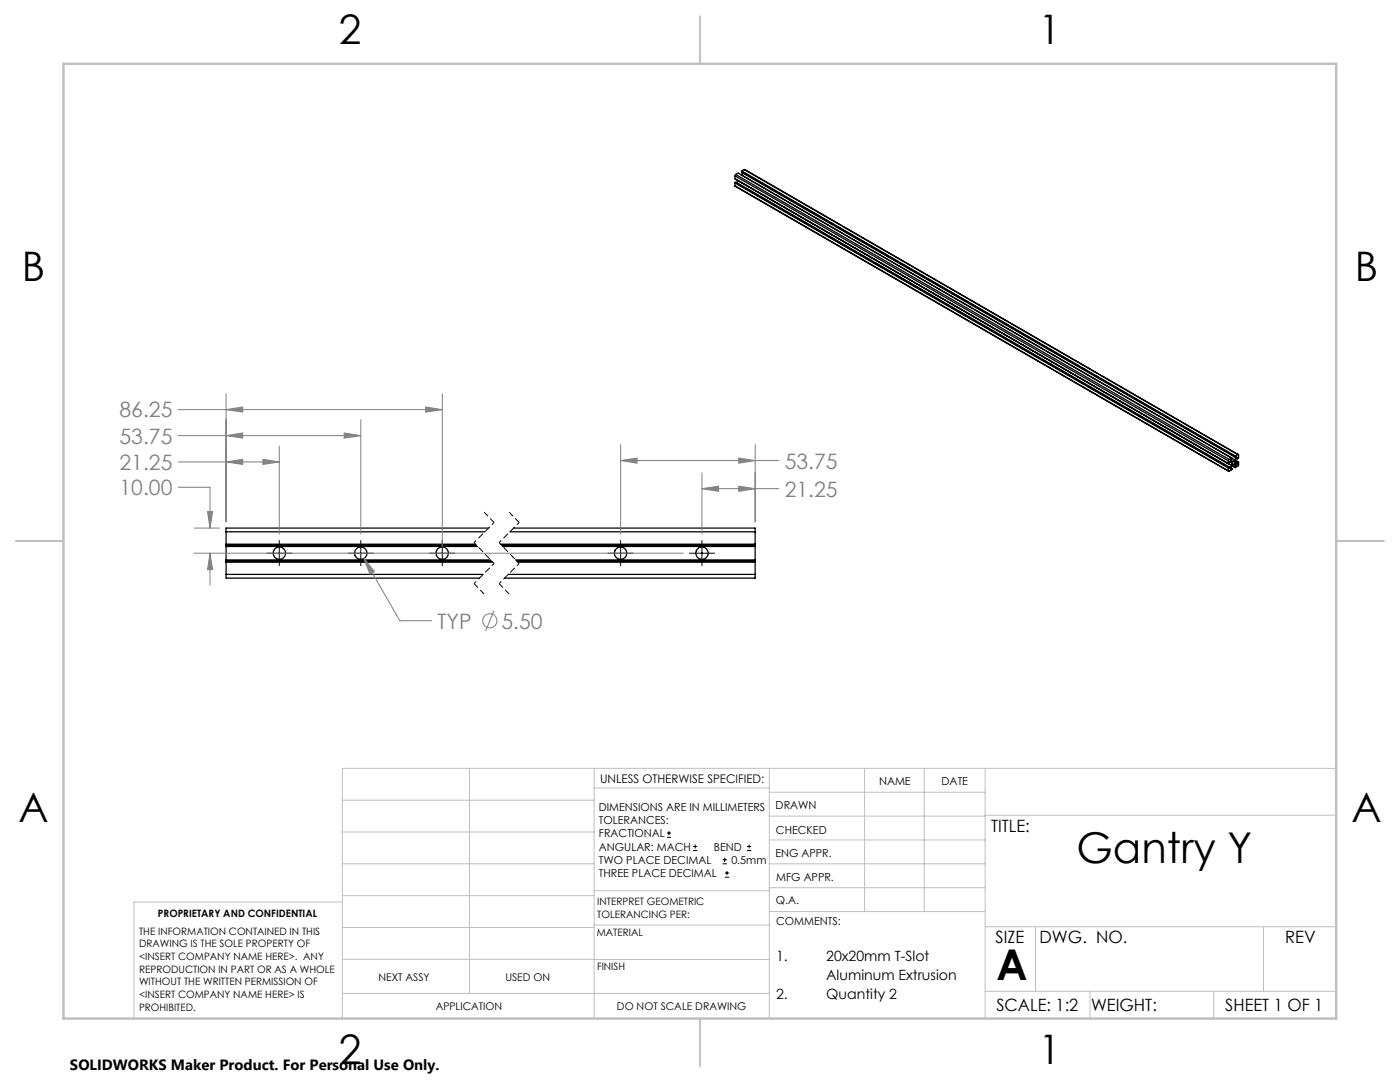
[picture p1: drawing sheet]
<svg xmlns="http://www.w3.org/2000/svg" width="279mm" height="216mm" viewBox="0 0 279 216" stroke-linecap="round" stroke-linejoin="round" font-family="sans-serif">
<g fill="none" stroke="#000" stroke-width=".25">
<path d="M146.7 37.1l98.5 57M146.7 35.1l98.4 56.9M146.7 35.7l99.1 57.2M146.7 35.1v.6M146.7 36.5v.6M146.7 35.7h.1M146.7 36.5l98.4 56.9M146.7 37.1l98.4 56.8M146.7 36.4v.1M146.7 36.4l98.5 56.9M146.7 36.4l.2-.1 98.5 56.9M146.8 34.8l-.1 .3"/>
<path d="M146.8 34.8l98.5 56.9M146.8 34.8l.5-.3 99.2 57.3M147.3 36l-.2 .4M148 34.9h.1M148 34.2l98.5 56.9M148 34.2v.2l98.5 56.8M148 34.1v.1M148 34.1l98.5 56.9M148.2 34.5l-.2 .4M148.5 33.8l98.6 56.9M148.5 33.8l-.5 .3M148.5 33.8l98.5 56.9"/>
<path d="M245.1 92l.1 .6 .2-.4 .4 .1v.6M245.1 93.4v.5M245.2 93.3l-.1 .1M245.3 91.7l-.2 .3M245.3 91.7l.5-.3 .1 .2-.3 .2v.1l.3 .2 .6-.3M245.4 93.2l-.2 .1M245.4 93.2v.3l.1-.1M245.4 93.3l.1 .1M245.7 93.4l.2 .1M245.8 92.9l-.3 .5M245.9 93.5l-.1 .2-.5 .4-.2-.2M245.9 93l.6-.4 .2 .2v.2"/>
<path d="M245.9 93l-.3 .6 .3-.1M245.9 93l.6 .3M246.1 92.1l.2-.1a.34 .34 0 0 1 0 .5 .34 .34 0 0 1-.4 .1zM246.1 92.9l.4 .2M246.3 92.7l.4 .3M246.5 93.3h.1M246.5 91.1v.1M246.5 93.1v.2M246.5 91.2l.2-.1v.2M246.5 91v.1M246.6 91.8v.7h.4M246.6 91.2l.1 .1"/>
<path d="M246.6 92l.4 .3M246.6 91.8l.5 .4M246.6 92.3l.4 .2M246.7 93l-.2 .1M246.7 91.3l-.2 .5M246.8 91.4l.2 .1M247 91.5v-.2l-.4 .5M247 92.3v.2M247 90.7l.2 .1v.6l-.2 .1M247 90.7l-.5 .3M247.1 92.2v.8l-.6 .3M247.1 92.2l-.1 .1"/>
<path d="M45.1 114.6v.8h50.6M45.1 114.6h51.3M45.1 112.2h53.2M45.1 111.9h53M45.1 108.8h50M45.1 108.6h49.8M45.1 106.1h51.7M45.1 111.7h52.8M45.1 109h50.2M45.1 106.1v8.5M97.5 105.4h-52.4v.7M99.9 108.6h50.8"/>
<path d="M100.1 108.8h50.6M100.3 109h50.4M101.4 114.6h49.3M101.7 106.1h49M102.5 105.4h48.2v.7M102.9 111.7h47.8M103.1 111.9h47.6M103.3 112.2h47.4M150.7 114.6v.8h-50M150.7 106.1v8.5"/>
<circle cx="55.8" cy="110.4" r="1.24"/>
<circle cx="72" cy="110.4" r="1.26"/>
<circle cx="88.2" cy="110.4" r="1.24"/>
<circle cx="123.8" cy="110.4" r="1.24"/>
<circle cx="140.1" cy="110.4" r="1.24"/>
</g>
<g fill="none" stroke="#808080" stroke-width=".2">
<path d="M45.1 78.6v25.5M88.3 78.6v30.5M35.6 92.2h20.1M35.6 86.9h36.4M35.6 81.7h52.7M35.6 97.2h6.3v8.2M45.1 92.2l3.3-.5v1zM45.1 86.9l3.3-.5v1zM45.1 81.7l3.3-.5v1zM52.5 91.7l3.2 .5-3.2 .5zM55.7 89v17.6M68.7 86.4l3.3 .5-3.3 .5z"/>
<path d="M72 83.7v22.9M84.9 81.2l3.4 .5-3.4 .5zM123.9 91.9l3.2-.5v1zM123.9 88.7v17.9M123.9 91.9h31.5M140.1 97.5l3.3-.5v1zM140.1 94.3v12.3M140.1 97.5h15.3M147.4 97l3.3 .5-3.3 .5zM147.4 91.4l3.3 .5-3.3 .5zM150.7 88.7v15.4M38.7 105.4h5.2"/>
<path d="M38.7 110.4h97.6M41.4 102.1h1l-.5 3.3zM41.9 110.4l.5 3.3h-1zM41.9 110.4v6.3M72.6 111.4l2.1 2.7-.9 .5zM72.6 111.4l7.2 12.5h6.3M98.6 121.8l-1.7 4.1"/>
<circle cx="97.8" cy="123.9" r="1.41"/>
</g>
<g fill="none" stroke="#000" stroke-width=".2">
<path d="M53.2 110.4h5.1M55.7 107.8v5.1M69.5 110.4h5M72 107.8v5.1M85.7 110.4h5.1M88.3 107.8v5.1M121.3 110.4h5.1M123.9 107.8v5.1M137.6 110.4h5M140.1 107.8v5.1M133.1 167.1h.8M133.1 166.2h.8"/>
<path d="M133.5 165.8v.9M138.3 169.7h.8M138.3 168.9h.8M138.7 168.5v.8M144.2 172.4h.9M144.2 171.6h.9M144.6 171.1v.9M144.7 175h.8M144.7 174.2h.8M145.1 173.8v.8M149.1 169.7h.8M149.1 168.9h.8"/>
<path d="M149.5 168.5v.8"/>
</g>
<path d="M94.6 116.4l2 2.1M96.6 102.2l2 2.1M99.6 116.4l2 2.1M101.6 102.2l2 2.1" fill="none" stroke="#000" stroke-width=".2" stroke-dasharray="1.3 .6" stroke-dashoffset=".1" stroke-linecap="butt"/>
<path d="M98.6 104.3l-4 4M98.6 112.4l-4 4M103.6 104.3l-4 4M103.6 112.4l-4 4" fill="none" stroke="#000" stroke-width=".2" stroke-dasharray="1.3 .6" stroke-dashoffset=".7" stroke-linecap="butt"/>
<path d="M94.6 108.3l4 4.1M99.6 108.3l4 4.1" fill="none" stroke="#000" stroke-width=".2" stroke-dasharray="1.3 .6" stroke-dashoffset=".6" stroke-linecap="butt"/>
<g fill="none" stroke="#c0c0c0" stroke-width=".2">
<path d="M68.3 159.7h50.3M93.7 153.3v44.9M118.6 153.3v49.9M118.6 157.2h34.9M153.5 153.3v49.9M153.5 158.1h43.1M172.5 153.3v28.6M184.4 153.3v28.6M196.6 153.3v49.9M266.7 153.3h-198.4v49.9M68.3 178.7h50.3M68.3 172.4h50.3"/>
<path d="M68.3 166h50.3M68.3 180h-41.6v23.2M118.6 177.7h35M153.5 167.6h43.1M153.5 162.8h43.1M153.5 172.4h43.1M153.5 177.1h43.1M196.6 162.7h70.1M68.3 198.2h85.2M68.3 191.4l85.2 .1M68.3 185.1h50.3M118.6 184.6h35"/>
<path d="M153.6 181.9h43M196.6 197.8h70.1M196.6 184.9h70.1M206.7 184.9v12.9M217.5 197.8v5.4M242.2 197.8v5.4M252.2 184.9v12.9"/>
</g>
<path d="M139.7 3.2v9.5M3.1 107.9h9.6M266.7 107.9h9.5M139.7 203.2v9.6" fill="none" stroke="#c0c0c0" stroke-width=".25"/>
<path d="M12.7 12.7h254v190.5h-254z" fill="none" stroke="#c0c0c0" stroke-width=".5"/>
<path d="M45.1 92.2l3.3-.5v1zM52.5 91.7l3.2 .5-3.2 .5zM45.1 86.9l3.3-.5v1zM68.7 86.4l3.3 .5-3.3 .5zM72.6 111.4l1.2 3.2 .9-.5zM45.1 81.7l3.3-.5v1zM84.9 81.2l3.4 .5-3.4 .5zM147.4 97l3.3 .5-3.3 .5zM140.1 97.5l3.3-.5v1zM147.4 91.4l3.3 .5-3.3 .5zM123.9 91.9l3.2-.5v1zM41.4 102.1h1l-.5 3.3zM41.9 110.4l.5 3.3h-1z" fill="#808080"/>
<g font-size="8.5">
<text x="214.9" y="172.1">Gantry Y</text>
<text x="198.9" y="195.5">A</text>
</g>
<g font-size="8.1">
<text x="67.6" y="8.9">2</text>
<text x="207.3" y="8.9">1</text>
<text x="4.4" y="56.2">B</text>
<text x="270.4" y="56.2">B</text>
<text x="3.7" y="164.1">A</text>
<text x="269.7" y="164.1">A</text>
<text x="67.6" y="212.4">2</text>
<text x="207.3" y="212.4">1</text>
</g>
<g font-size="4.2" fill="#808080">
<text x="23.9" y="83.3">86.25</text>
<text x="23.9" y="88.5">53.75</text>
<text x="23.9" y="93.8">21.25</text>
<text x="156.6" y="93.5">53.75</text>
<text x="23.9" y="98.8">10.00</text>
<text x="156.6" y="99.1">21.25</text>
<text x="87.3" y="125.4">TYP</text>
<text x="100.1" y="125.4">5.50</text>
</g>
<g font-size="3.4">
<text x="197.8" y="166">TITLE:</text>
<text x="198.7" y="188.1">SIZE</text>
<text x="207.5" y="188.1">DWG. NO.</text>
<text x="256.5" y="188.2">REV</text>
<text x="198.8" y="201.7">SCALE: 1:2</text>
<text x="217.7" y="201.8">WEIGHT:</text>
<text x="244.5" y="201.7">SHEET 1 OF 1</text>
</g>
<text font-size="3" x="14" y="213.5">SOLIDWORKS Maker Product. For Personal Use Only.</text>
<g font-size="2.8">
<text x="154.9" y="191.8">1.</text>
<text x="164.9" y="191.8">20x20mm T-Slot</text>
<text x="164.9" y="195.6">Aluminum Extrusion</text>
<text x="154.9" y="199.4">2.</text>
<text x="164.9" y="199.4">Quantity 2</text>
</g>
<text font-size="2.4" x="119.8" y="156.2">UNLESS OTHERWISE SPECIFIED:</text>
<g font-size="2.2">
<text x="119.5" y="161.8">DIMENSIONS ARE IN MILLIMETERS</text>
<text x="154.8" y="161.4">DRAWN</text>
<text x="175.4" y="156.6">NAME</text>
<text x="187.9" y="156.7">DATE</text>
<text x="119.5" y="164.4">TOLERANCES:</text>
<text x="119.5" y="167.1">FRACTIONAL</text>
<text x="154.9" y="166.3">CHECKED</text>
<text x="119.5" y="169.7">ANGULAR: MACH</text>
<text x="119.5" y="172.4">TWO PLACE DECIMAL</text>
<text x="142.5" y="169.7">BEND</text>
<text x="146" y="172.4">0.5mm</text>
<text x="154.8" y="171">ENG APPR.</text>
<text x="119.5" y="175">THREE PLACE DECIMAL</text>
<text x="154.9" y="175.7">MFG APPR.</text>
<text x="154.9" y="180.4">Q.A.</text>
<text x="154.9" y="184.6">COMMENTS:</text>
</g>
<g font-size="2.1">
<text x="75.5" y="195.7">NEXT ASSY</text>
<text x="100.9" y="195.7">USED ON</text>
<text x="86.9" y="201.5">APPLICATION</text>
<text x="123.1" y="201.6">DO NOT SCALE DRAWING</text>
</g>
<g font-size="2">
<text x="31.5" y="182.9">PROPRIETARY AND CONFIDENTIAL</text>
<text x="119.2" y="180.6">INTERPRET GEOMETRIC</text>
<text x="119.2" y="183.1">TOLERANCING PER:</text>
<text x="27.8" y="186.5">THE INFORMATION CONTAINED IN THIS</text>
<text x="27.8" y="189">DRAWING IS THE SOLE PROPERTY OF</text>
<text x="27.8" y="191.6">&lt;INSERT COMPANY NAME HERE&gt;. ANY</text>
<text x="119.1" y="186.7">MATERIAL</text>
<text x="27.8" y="194.1">REPRODUCTION IN PART OR AS A WHOLE</text>
<text x="27.8" y="196.6">WITHOUT THE WRITTEN PERMISSION OF</text>
<text x="119.1" y="193.5">FINISH</text>
<text x="27.8" y="199.1">&lt;INSERT COMPANY NAME HERE&gt; IS</text>
<text x="27.8" y="201.7">PROHIBITED.</text>
</g>
</svg>
